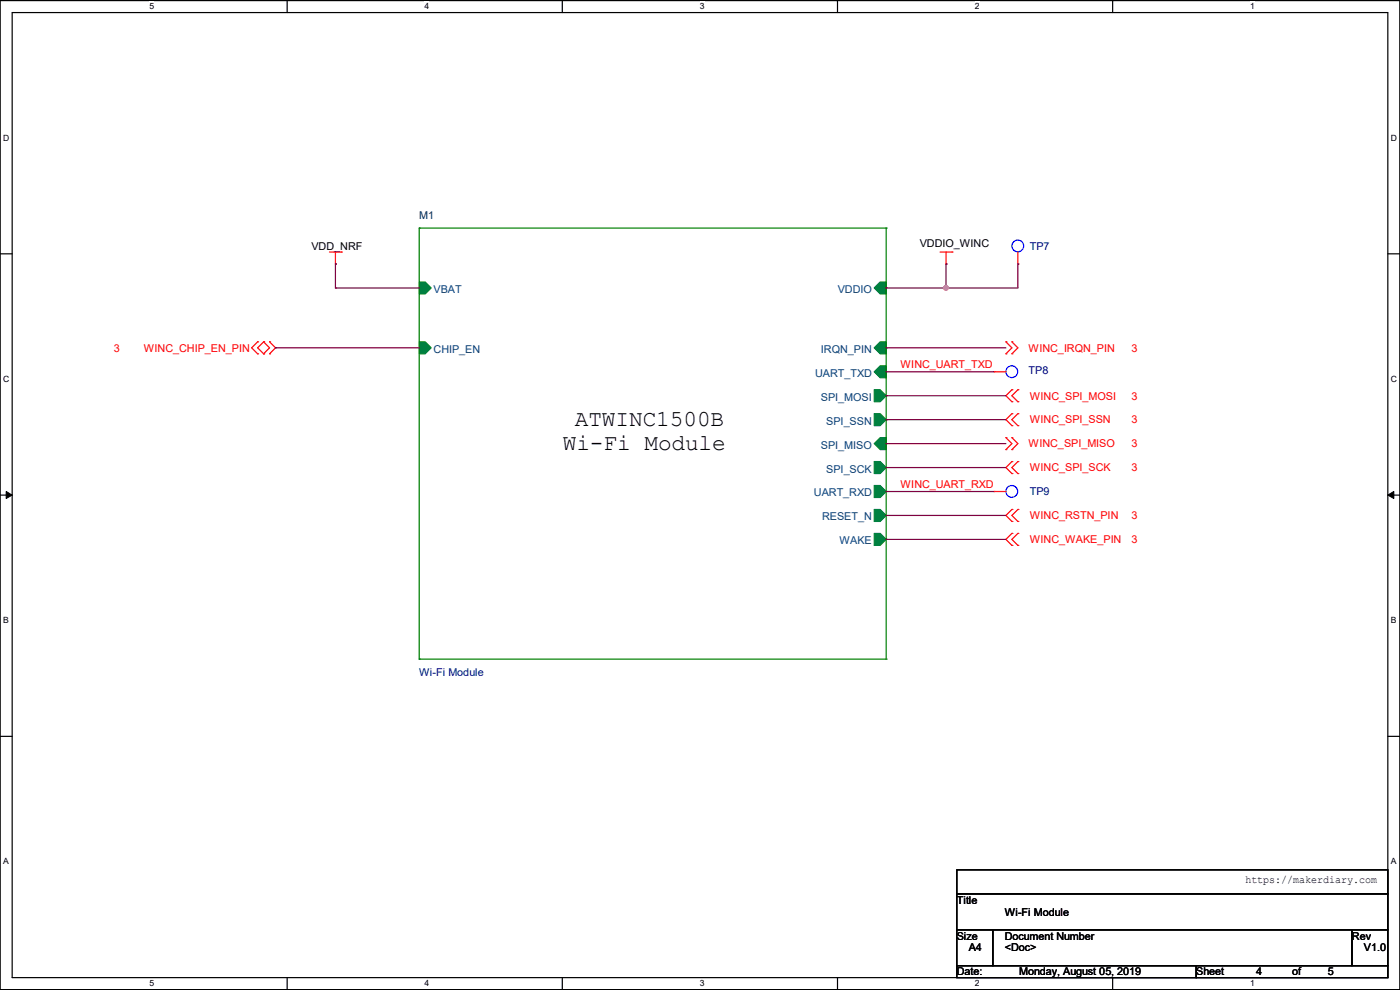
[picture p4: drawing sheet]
<svg xmlns="http://www.w3.org/2000/svg" width="297mm" height="210mm" viewBox="0 0 297 210" stroke-linecap="round" stroke-linejoin="round" font-family="sans-serif">
<path d="M0 .1h297v209.8h-297zM2.6 2.7h291.8v204.7h-291.8z" fill="none" stroke="#000" stroke-width=".25"/>
<g fill="#fff">
<path d="M31.7 .4h1v2h-1z"/>
<path d="M31.7 207.6h1v2h-1z"/>
</g>
<path d="M60.9 .1v2.6M60.9 207.4v2.5" fill="none" stroke="#000" stroke-width=".25"/>
<g fill="#fff">
<path d="M90.1 .4h1v2h-1z"/>
<path d="M90.1 207.6h1v2h-1z"/>
</g>
<path d="M119.3 .1v2.6M119.3 207.4v2.5" fill="none" stroke="#000" stroke-width=".25"/>
<g fill="#fff">
<path d="M148.5 .4h.9v2h-.9z"/>
<path d="M148.5 207.6h.9v2h-.9z"/>
</g>
<path d="M177.7 .1v2.6M177.7 207.4v2.5" fill="none" stroke="#000" stroke-width=".25"/>
<g fill="#fff">
<path d="M206.8 .4h1v2h-1z"/>
<path d="M206.8 207.6h1v2h-1z"/>
</g>
<path d="M236.1 .1v2.6M236.1 207.4v2.5" fill="none" stroke="#000" stroke-width=".25"/>
<g fill="#fff">
<path d="M265.2 .4h1v2h-1z"/>
<path d="M265.2 207.6h1v2h-1z"/>
<path d="M.7 28.2h1.2v2h-1.2z"/>
<path d="M295.1 28.2h1.2v2h-1.2z"/>
<path d="M.7 79.4h1.2v2h-1.2z"/>
<path d="M295.1 79.4h1.2v2h-1.2z"/>
</g>
<path d="M0 53.8h2.6M294.4 53.8h2.6" fill="none" stroke="#000" stroke-width=".25"/>
<g fill="#fff">
<path d="M.7 130.6h1.2v2h-1.2z"/>
<path d="M295.1 130.6h1.1v2h-1.1z"/>
</g>
<path d="M0 105h2.6M294.4 105h2.6" fill="none" stroke="#000" stroke-width=".25"/>
<path d="M1.3 104.3l1.3 .7-1.3 .7zM294.4 105l1.3-.7v1.4z" fill="#000" stroke="#000" stroke-width=".21"/>
<g fill="#fff">
<path d="M.7 181.8h1.2v2h-1.2z"/>
<path d="M295.1 181.8h1.1v2h-1.1z"/>
</g>
<path d="M0 156.2h2.6M294.4 156.2h2.6M203 184.5h91.4v5.1h-91.4zM203 189.6h91.4v7.6h-91.4zM203 197.2h7.6v7.7h-7.6zM210.6 197.2h76.2v7.7h-76.2zM286.8 197.2h7.6v7.7h-7.6zM203 204.9h50.8v2.5h-50.8zM253.8 204.9h40.6v2.5h-40.6z" fill="none" stroke="#000" stroke-width=".25"/>
<g fill="none" stroke="#f00" stroke-width=".25">
<path d="M69.9 53.5h2.5M71.2 56h.1M71.2 53.5v2.5M72.4 53.5h.1M199.4 53.5h2.6M200.7 56h.1M200.7 53.5v2.5M202 53.5h.1M215.9 56h.1M215.9 53.5v2.5M54.7 72.5h.1M54.7 75.1h.1"/>
<path d="M54.7 72.5l-1.3 1.3 1.3 1.3M55.9 75.1h.1M55.9 72.5h.1M55.9 72.5l-1.2 1.3 1.2 1.3M55.9 72.5l1.3 1.3-1.3 1.3M57.2 72.5h.1M57.2 75.1h.1M57.2 72.5l1.3 1.3-1.3 1.3M210.9 78.9h.1M210.9 78.9h2.5M213.4 72.5h.1M213.4 75.1h.1"/>
<path d="M213.4 72.5l1.3 1.3-1.3 1.3M214.7 72.5h.1M214.7 75.1h.1M214.7 72.5l1.2 1.3-1.2 1.3M213.4 92.8h.1M213.4 95.4h.1M213.4 92.8l1.3 1.3-1.3 1.3M214.7 92.8h.1M214.7 95.4h.1M214.7 82.7h.1M214.7 85.2h.1M214.7 87.8h.1"/>
<path d="M214.7 90.3h.1M214.7 97.9h.1M214.7 92.8l1.2 1.3-1.2 1.3M214.7 82.7l-1.3 1.2 1.3 1.3M214.7 87.8l-1.3 1.2 1.3 1.3M214.7 97.9l-1.3 1.3 1.3 1.3M215.9 85.2h.1M215.9 82.7h.1M215.9 90.3h.1M215.9 87.8h.1M215.9 97.9h.1M215.9 82.7l-1.2 1.2 1.2 1.3"/>
<path d="M215.9 87.8l-1.2 1.2 1.2 1.3M215.9 97.9l-1.2 1.3 1.2 1.3M210.9 104.3h.1M210.9 104.3h2.5M214.7 100.5h.1M214.7 108.1h.1M214.7 110.6h.1M214.7 113.2h.1M214.7 115.7h.1M214.7 108.1l-1.3 1.2 1.3 1.3M214.7 113.2l-1.3 1.2 1.3 1.3M215.9 100.5h.1"/>
<path d="M215.9 110.6h.1M215.9 108.1h.1M215.9 115.7h.1M215.9 113.2h.1M215.9 108.1l-1.2 1.2 1.2 1.3M215.9 113.2l-1.2 1.2 1.2 1.3"/>
</g>
<g fill="none" stroke="#00f" stroke-width=".25">
<circle cx="215.9" cy="52.2" r="1.25"/>
<circle cx="214.7" cy="78.8" r="1.25"/>
<circle cx="214.7" cy="104.2" r="1.25"/>
</g>
<g fill="#008040" stroke="#008040" stroke-width=".25">
<path d="M88.9 72.5h1.3l1.3 1.3-1.3 1.3h-1.3z" fill-rule="evenodd"/>
<path d="M186.7 72.5h1.3v2.6h-1.3l-1.2-1.3z" fill-rule="evenodd"/>
<path d="M186.7 77.6h1.3v2.5h-1.3l-1.2-1.2z" fill-rule="evenodd"/>
<path d="M185.5 82.7h1.2l1.3 1.2-1.3 1.3h-1.2z" fill-rule="evenodd"/>
<path d="M185.5 87.8h1.2l1.3 1.2-1.3 1.3h-1.2z" fill-rule="evenodd"/>
<path d="M185.5 94.1l1.2-1.3h1.3v2.6h-1.3z" fill-rule="evenodd"/>
<path d="M185.5 97.9h1.2l1.3 1.3-1.3 1.3h-1.2z" fill-rule="evenodd"/>
<path d="M185.5 103h1.2l1.3 1.3-1.3 1.2h-1.2z" fill-rule="evenodd"/>
<path d="M185.5 108.1h1.2l1.3 1.2-1.3 1.3h-1.2z" fill-rule="evenodd"/>
<path d="M185.5 113.2h1.2l1.3 1.2-1.3 1.3h-1.2z" fill-rule="evenodd"/>
<path d="M186.7 59.8h1.3v2.6h-1.3l-1.2-1.3z" fill-rule="evenodd"/>
<path d="M88.9 59.8h1.3l1.3 1.3-1.3 1.3h-1.3z" fill-rule="evenodd"/>
</g>
<path d="M88.9 48.4h.1M88.9 48.4h99.1M88.9 48.4v91.4M188 48.4h.1M188 48.4v91.4M88.9 139.8h.1M88.9 139.8h99.1M188 139.8h.1" fill="none" stroke="#008000" stroke-width=".25"/>
<g fill="none" stroke="#800040" stroke-width=".25">
<path d="M71.2 56h.1M71.2 56v5.1M200.7 56h.1M200.7 56v5.1M215.9 56h.1M215.9 56v5.1h-27.9M58.5 73.8h.1M58.5 73.8h30.4M71.2 61.1h.1M71.2 61.1h17.7M188 73.8h.1M188 78.9h.1"/>
<path d="M188 61.1h.1M188 73.8h25.4M188 78.9h22.9M200.7 61.1h.1M188 83.9h.1M188 89h.1M188 94.1h.1M188 99.2h.1M188 83.9h25.4M188 89h25.4M188 94.1h25.4M188 99.2h25.4"/>
<path d="M188 104.3h.1M188 109.3h.1M188 114.4h.1M188 104.3h22.9M188 109.3h25.4M188 114.4h25.4"/>
</g>
<circle cx="200.7" cy="61.1" r=".49" fill="#f0f" stroke="#f0f" stroke-width=".25"/>
<g font-size="4.8">
<text x="119.4" y="95.4">Wi-Fi Module</text>
<text x="122" y="90.3">ATWINC1500B</text>
</g>
<text font-size="2.3" fill="#004040" x="88.9" y="46.4">M1</text>
<g font-size="2.3">
<text x="66.1" y="53">VDD_NRF</text>
<text x="195.1" y="52.5">VDDIO_WINC</text>
<text x="203" y="191.7">Title</text>
<text x="264.2" y="187.4">https://makerdiary.com</text>
<text x="213.2" y="194.2">Wi-Fi Module</text>
<text x="203" y="199.3">Size</text>
<text x="205.5" y="201.8">A4</text>
<text x="213.1" y="199.3">Document Number</text>
<text x="213.2" y="201.8">&lt;Doc&gt;</text>
<text x="286.8" y="199.3">Rev</text>
<text x="289.4" y="201.8">V1.0</text>
<text x="203" y="206.9">Date:</text>
<text x="216.2" y="206.9">Monday, August 05, 2019</text>
<text x="253.8" y="206.9">Sheet</text>
<text x="266.5" y="206.9">4</text>
<text x="274.1" y="206.9">of</text>
<text x="281.7" y="206.9">5</text>
</g>
<g font-size="2.3" fill="#000080">
<text x="218.5" y="53">TP7</text>
<text x="218.2" y="79.4">TP8</text>
<text x="218.5" y="105.1">TP9</text>
<text x="88.9" y="143.4">Wi-Fi Module</text>
</g>
<g font-size="2.3" fill="#004080">
<text x="92" y="62.1">VBAT</text>
<text x="177.7" y="62.1">VDDIO</text>
<text x="92" y="74.8">CHIP_EN</text>
<text x="174.2" y="74.8">IRQN_PIN</text>
<text x="172.9" y="79.9">UART_TXD</text>
<text x="174.2" y="85">SPI_MOSI</text>
<text x="174.2" y="95.2">SPI_MISO</text>
<text x="175.3" y="90.1">SPI_SSN</text>
<text x="175.3" y="100.2">SPI_SCK</text>
<text x="172.7" y="105.3">UART_RXD</text>
<text x="174.4" y="110.4">RESET_N</text>
<text x="178.1" y="115.5">WAKE</text>
</g>
<g font-size="2.3" fill="#f00">
<text x="24.2" y="74.6">3</text>
<text x="30.5" y="74.6">WINC_CHIP_EN_PIN</text>
<text x="218.2" y="74.6">WINC_IRQN_PIN</text>
<text x="240.1" y="74.6">3</text>
<text x="191.1" y="78.1">WINC_UART_TXD</text>
<text x="218.5" y="84.8">WINC_SPI_MOSI</text>
<text x="218.5" y="89.8">WINC_SPI_SSN</text>
<text x="240.1" y="84.8">3</text>
<text x="240.1" y="89.8">3</text>
<text x="218.2" y="94.9">WINC_SPI_MISO</text>
<text x="240.1" y="94.9">3</text>
<text x="218.5" y="100">WINC_SPI_SCK</text>
<text x="240.1" y="100">3</text>
<text x="191.1" y="103.5">WINC_UART_RXD</text>
<text x="218.5" y="110.2">WINC_RSTN_PIN</text>
<text x="240.1" y="110.2">3</text>
<text x="218.5" y="115.2">WINC_WAKE_PIN</text>
<text x="240.1" y="115.2">3</text>
</g>
<g font-size="1.8">
<text x="31.7" y="2">5</text>
<text x="90.1" y="2">4</text>
<text x="148.5" y="2">3</text>
<text x="206.8" y="2">2</text>
<text x="265.2" y="2">1</text>
<text x=".7" y="29.8">D</text>
<text x="295.1" y="29.8">D</text>
<text x=".7" y="81">C</text>
<text x="295.1" y="81">C</text>
<text x=".7" y="132.2">B</text>
<text x="295.1" y="132.2">B</text>
<text x=".7" y="183.4">A</text>
<text x="295.1" y="183.4">A</text>
<text x="31.7" y="209.3">5</text>
<text x="90.1" y="209.3">4</text>
<text x="148.5" y="209.3">3</text>
<text x="206.8" y="209.3">2</text>
<text x="265.2" y="209.3">1</text>
</g>
</svg>
